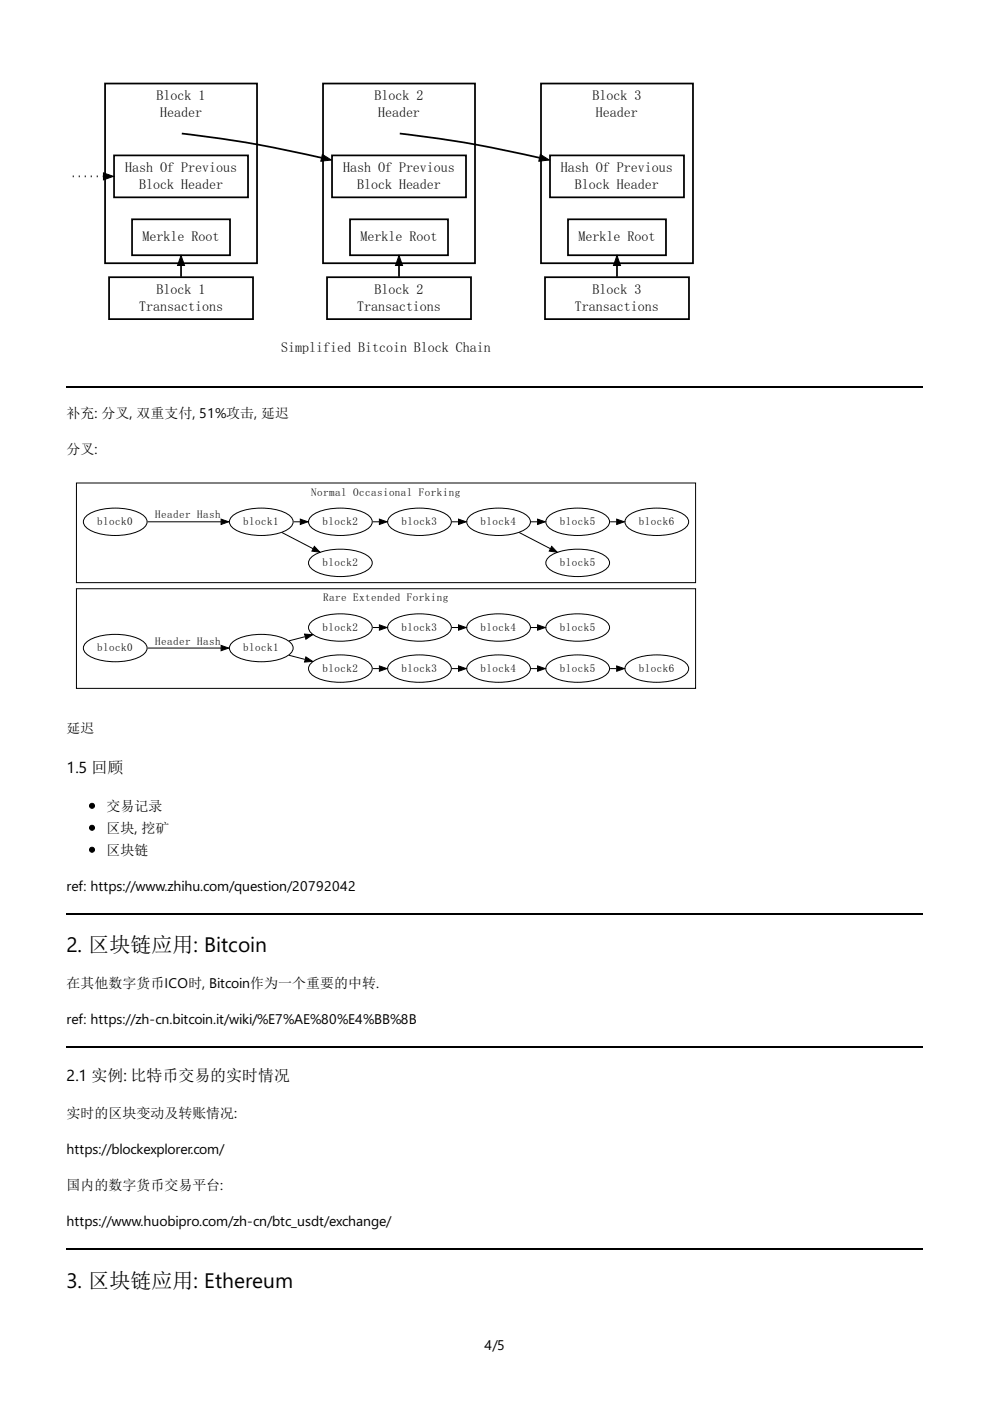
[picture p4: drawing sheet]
<svg xmlns="http://www.w3.org/2000/svg" width="210mm" height="297mm" viewBox="0 0 210 297" stroke-linecap="round" stroke-linejoin="round" font-family="sans-serif">
<path d="M14.1 82.1h181.6M14.1 193.8h181.6M14.1 222h181.6M14.1 264.7h181.6" fill="none" stroke="#000" stroke-width=".42"/>
<path d="M14.2 15.2h135.4v62h-135.4z" fill="#fff"/>
<path d="M149.6 15.2h-135.4v62" fill="none" stroke="#fff" stroke-width=".21"/>
<g fill="none" stroke="#000" stroke-width=".37">
<path d="M22.3 17.7h32.2v38.1h-32.2zM68.5 17.7h32.2v38.1h-32.2zM114.7 17.7h32.2v38.1h-32.2zM24.2 32.9h28.4v8.9h-28.4zM38.5 28.3a245.7 245.7 0 0 1 29.7 5.2M70.4 32.9h28.4v8.9h-28.4zM84.8 28.3a245.7 245.7 0 0 1 29.6 5.2M116.6 32.9h28.4v8.9h-28.4zM23.1 58.8h30.5v8.9h-30.5zM28 46.5h20.8v7.6h-20.8zM38.4 56.4v2.3M69.3 58.8h30.6v8.9h-30.6z"/>
<path d="M74.2 46.5h20.8v7.6h-20.8zM84.6 56.4v2.3M115.6 58.8h30.5v8.9h-30.5zM120.4 46.5h20.8v7.6h-20.8zM130.8 56.4v2.3"/>
</g>
<path d="M21.9 36.7l2.2 .7-2.2 .7zM68.4 32.7l1.9 1.2-2.3 .3zM114.6 32.7l1.9 1.2-2.3 .3zM38.4 54.2l.7 2.1h-1.5zM84.6 54.2l.7 2.1h-1.4zM130.8 54.2l.8 2.1h-1.5z" fill="#000"/>
<path d="M21.9 36.7l2.2 .7-2.2 .7zM68.4 32.7l1.9 1.2-2.3 .3zM114.6 32.7l1.9 1.2-2.3 .3zM38.4 54.2l.7 2.1h-1.5zM84.6 54.2l.7 2.1h-1.4zM130.8 54.2l.8 2.1h-1.5z" fill="none" stroke="#000" stroke-width=".21"/>
<path d="M15.4 37.4h6.5" fill="none" stroke="#000" stroke-width=".37" stroke-dasharray=".2 1.1" stroke-linecap="butt"/>
<path d="M14.3 100.5h135.3v47.4h-135.3z" fill="#fff"/>
<path d="M14.3 147.9v-47.4h135.3v47.4" fill="none" stroke="#fff" stroke-width=".21"/>
<g fill="none" stroke="#000" stroke-width=".21">
<path d="M16.2 102.4h131.3v21.1h-131.3zM18.1 109.6a10 10 0 0 1 7.5-1.8 8 8 0 0 1 5.2 1.8 1.55 1.55 0 0 1-.5 2.5 12.6 12.6 0 0 1-11.7 0 1.6 1.6 0 0 1-.5-2.5zM31.3 110.6h15.6M46.9 110.1l1.6 .5-1.6 .6zM49.1 109.6a10 10 0 0 1 7.5-1.8 8 8 0 0 1 5.1 1.8 1.55 1.55 0 0 1-.5 2.5 12.6 12.6 0 0 1-11.6 0 1.6 1.6 0 0 1-.5-2.5zM59.8 112.9l6.6 3.4M62.3 110.6h1.3M63.7 110.1l1.6 .5-1.6 .6zM65.8 118.3a10 10 0 0 1 7.6-1.8 8 8 0 0 1 5.1 1.8 1.55 1.55 0 0 1-.5 2.5 12.6 12.6 0 0 1-11.7 0 1.6 1.6 0 0 1-.5-2.5zM65.8 109.6a10 10 0 0 1 7.6-1.8 8 8 0 0 1 5.1 1.8 1.55 1.55 0 0 1-.5 2.5 12.6 12.6 0 0 1-11.7 0 1.6 1.6 0 0 1-.5-2.5zM66.7 115.8l1.1 1.3-1.7-.3zM79 110.6h1.4"/>
<path d="M80.4 110.1l1.7 .5-1.7 .6zM82.6 109.6a10 10 0 0 1 7.6-1.8 8 8 0 0 1 5.1 1.8 1.55 1.55 0 0 1-.5 2.5 12.6 12.6 0 0 1-11.7 0 1.6 1.6 0 0 1-.5-2.5zM95.8 110.6h1.4M97.2 110.1l1.6 .5-1.6 .6zM99.4 109.6a10 10 0 0 1 7.5-1.8 8 8 0 0 1 5.1 1.8 1.55 1.55 0 0 1-.5 2.5 12.6 12.6 0 0 1-11.6 0 1.6 1.6 0 0 1-.5-2.5zM110.1 112.9l6.6 3.4M112.6 110.6h1.3M114 110.1l1.6 .5-1.6 .6zM116.2 118.3a10 10 0 0 1 7.5-1.8 8 8 0 0 1 5.1 1.8 1.55 1.55 0 0 1-.5 2.5 12.6 12.6 0 0 1-11.6 0 1.6 1.6 0 0 1-.5-2.5zM116.2 109.6a10 10 0 0 1 7.5-1.8 8 8 0 0 1 5.1 1.8 1.55 1.55 0 0 1-.5 2.5 12.6 12.6 0 0 1-11.6 0 1.6 1.6 0 0 1-.5-2.5zM117 115.8l1.1 1.3-1.6-.3zM129.4 110.6h1.3"/>
<path d="M130.8 110.1l1.6 .5-1.6 .6zM132.9 109.6a10 10 0 0 1 7.6-1.8 8 8 0 0 1 5.1 1.8 1.55 1.55 0 0 1-.5 2.5 12.6 12.6 0 0 1-11.7 0 1.6 1.6 0 0 1-.5-2.5zM16.2 124.8h131.3v21.1h-131.3zM18.1 136.4a10 10 0 0 1 7.5-1.9 8 8 0 0 1 5.2 1.9 1.55 1.55 0 0 1-.5 2.5 12.6 12.6 0 0 1-11.7 0 1.6 1.6 0 0 1-.5-2.5zM31.3 137.4h15.6M46.9 136.8l1.6 .6-1.6 .6zM49.1 136.4a10 10 0 0 1 7.5-1.9 8 8 0 0 1 5.1 1.9 1.55 1.55 0 0 1-.5 2.5 12.6 12.6 0 0 1-11.6 0 1.6 1.6 0 0 1-.5-2.5zM61.3 138.9l3.3 .9M64.6 134.4l1.7 .2-1.4 .9zM64.6 135l-3.3 .9M64.9 139.3l1.4 .9-1.7 .2zM65.8 132a10 10 0 0 1 7.6-1.8 8 8 0 0 1 5.1 1.8 1.55 1.55 0 0 1-.5 2.5 12.6 12.6 0 0 1-11.7 0 1.6 1.6 0 0 1-.5-2.5z"/>
<path d="M79 133h1.4M80.4 132.5l1.7 .5-1.7 .6zM82.6 132a10 10 0 0 1 7.6-1.8 8 8 0 0 1 5.1 1.8 1.55 1.55 0 0 1-.5 2.5 12.6 12.6 0 0 1-11.7 0 1.6 1.6 0 0 1-.5-2.5zM95.8 133h1.4M97.2 132.5l1.6 .5-1.6 .6zM99.4 132a10 10 0 0 1 7.5-1.8 8 8 0 0 1 5.1 1.8 1.55 1.55 0 0 1-.5 2.5 12.6 12.6 0 0 1-11.6 0 1.6 1.6 0 0 1-.5-2.5zM112.6 133h1.3M114 132.5l1.6 .5-1.6 .6zM116.2 132a10 10 0 0 1 7.5-1.8 8 8 0 0 1 5.1 1.8 1.55 1.55 0 0 1-.5 2.5 12.6 12.6 0 0 1-11.6 0 1.6 1.6 0 0 1-.5-2.5zM65.8 140.7a10 10 0 0 1 7.6-1.8 8 8 0 0 1 5.1 1.8 1.55 1.55 0 0 1-.5 2.5 12.6 12.6 0 0 1-11.7 0 1.6 1.6 0 0 1-.5-2.5zM79 141.8h1.4M80.4 141.2l1.7 .6-1.7 .5z"/>
<path d="M82.6 140.7a10 10 0 0 1 7.6-1.8 8 8 0 0 1 5.1 1.8 1.55 1.55 0 0 1-.5 2.5 12.6 12.6 0 0 1-11.7 0 1.6 1.6 0 0 1-.5-2.5zM95.8 141.8h1.4M97.2 141.2l1.6 .6-1.6 .5zM99.4 140.7a10 10 0 0 1 7.5-1.8 8 8 0 0 1 5.1 1.8 1.55 1.55 0 0 1-.5 2.5 12.6 12.6 0 0 1-11.6 0 1.6 1.6 0 0 1-.5-2.5zM112.6 141.8h1.3M114 141.2l1.6 .6-1.6 .5zM116.2 140.7a10 10 0 0 1 7.5-1.8 8 8 0 0 1 5.1 1.8 1.55 1.55 0 0 1-.5 2.5 12.6 12.6 0 0 1-11.6 0 1.6 1.6 0 0 1-.5-2.5zM129.4 141.8h1.3M130.8 141.2l1.6 .6-1.6 .5zM132.9 140.7a10 10 0 0 1 7.6-1.8 8 8 0 0 1 5.1 1.8 1.55 1.55 0 0 1-.5 2.5 12.6 12.6 0 0 1-11.7 0 1.6 1.6 0 0 1-.5-2.5z"/>
</g>
<g fill="#000">
<path d="M46.9 110.1l1.6 .5-1.6 .6zM63.7 110.1l1.6 .5-1.6 .6zM66.7 115.8l1.1 1.3-1.7-.3zM80.4 110.1l1.7 .5-1.7 .6zM97.2 110.1l1.6 .5-1.6 .6zM114 110.1l1.6 .5-1.6 .6zM117 115.8l1.1 1.3-1.6-.3zM130.8 110.1l1.6 .5-1.6 .6zM46.9 136.8l1.6 .6-1.6 .6zM64.6 134.4l1.7 .2-1.4 .9zM64.9 139.3l1.4 .9-1.7 .2zM80.4 132.5l1.7 .5-1.7 .6z"/>
<path d="M97.2 132.5l1.6 .5-1.6 .6zM114 132.5l1.6 .5-1.6 .6zM80.4 141.2l1.7 .6-1.7 .5zM97.2 141.2l1.6 .6-1.6 .5zM114 141.2l1.6 .6-1.6 .5zM130.8 141.2l1.6 .6-1.6 .5z"/>
</g>
<g fill="#000" stroke="#000" stroke-width=".21">
<circle cx="19.5" cy="175.5" r=".53"/>
<circle cx="19.5" cy="170.9" r=".53"/>
<circle cx="19.5" cy="180.2" r=".53"/>
</g>
<g font-size="4.4">
<text x="14.1" y="201.9">2. 区块链应用: Bitcoin</text>
<text x="14.1" y="273">3. 区块链应用: Ethereum</text>
</g>
<g font-size="3.4">
<text x="14.1" y="164">1.5 回顾</text>
<text x="14.1" y="229.2">2.1 实例: 比特币交易的实时情况</text>
</g>
<g font-size="3">
<text x="33.2" y="21.2">Block 1</text>
<text x="79.4" y="21.2">Block 2</text>
<text x="125.6" y="21.2">Block 3</text>
<text x="33.9" y="24.8">Header</text>
<text x="80.1" y="24.8">Header</text>
<text x="126.4" y="24.8">Header</text>
<text x="26.5" y="36.5">Hash Of Previous</text>
<text x="29.5" y="40.1">Block Header</text>
<text x="72.7" y="36.5">Hash Of Previous</text>
<text x="75.7" y="40.1">Block Header</text>
<text x="118.9" y="36.5">Hash Of Previous</text>
<text x="121.9" y="40.1">Block Header</text>
<text x="30.2" y="51.2">Merkle Root</text>
<text x="76.4" y="51.2">Merkle Root</text>
<text x="122.7" y="51.2">Merkle Root</text>
<text x="29.5" y="65.9">Transactions</text>
<text x="33.2" y="62.3">Block 1</text>
<text x="75.7" y="65.9">Transactions</text>
<text x="79.4" y="62.3">Block 2</text>
<text x="121.9" y="65.9">Transactions</text>
<text x="125.6" y="62.3">Block 3</text>
<text x="59.6" y="74.6">Simplified Bitcoin Block Chain</text>
<text x="14.1" y="88.6">补充: 分叉, 双重支付, 51%攻击, 延迟</text>
<text x="14.1" y="96.2">分叉:</text>
<text x="14.1" y="155.5">延迟</text>
<text x="22.6" y="172">交易记录</text>
<text x="22.6" y="176.7">区块, 挖矿</text>
<text x="22.6" y="181.3">区块链</text>
<text x="14.1" y="188.9">ref: https://www.zhihu.com/question/20792042</text>
<text x="14.1" y="209.5">在其他数字货币ICO时, Bitcoin作为一个重要的中转.</text>
<text x="14.1" y="217.1">ref: https://zh-cn.bitcoin.it/wiki/%E7%AE%80%E4%BB%8B</text>
<text x="14.1" y="237">实时的区块变动及转账情况:</text>
<text x="14.1" y="244.6">https://blockexplorer.com/</text>
<text x="14.1" y="252.2">国内的数字货币交易平台:</text>
<text x="14.1" y="259.9">https://www.huobipro.com/zh-cn/btc_usdt/exchange/</text>
<text x="102.7" y="286.3">4/5</text>
</g>
<g font-size="2.3">
<text x="66" y="105.1">Normal Occasional Forking</text>
<text x="20.6" y="111.3">block0</text>
<text x="32.9" y="109.9">Header Hash</text>
<text x="51.6" y="111.3">block1</text>
<text x="68.4" y="111.3">block2</text>
<text x="85.1" y="111.3">block3</text>
<text x="101.9" y="111.3">block4</text>
<text x="118.7" y="111.3">block5</text>
<text x="135.4" y="111.3">block6</text>
<text x="68.4" y="120">block2</text>
<text x="118.7" y="120">block5</text>
<text x="68.5" y="127.5">Rare Extended Forking</text>
<text x="32.9" y="136.7">Header Hash</text>
<text x="68.4" y="133.7">block2</text>
<text x="85.1" y="133.7">block3</text>
<text x="101.9" y="133.7">block4</text>
<text x="118.7" y="133.7">block5</text>
<text x="20.6" y="138.1">block0</text>
<text x="51.6" y="138.1">block1</text>
<text x="68.4" y="142.4">block2</text>
<text x="85.1" y="142.4">block3</text>
<text x="101.9" y="142.4">block4</text>
<text x="118.7" y="142.4">block5</text>
<text x="135.4" y="142.4">block6</text>
</g>
</svg>
